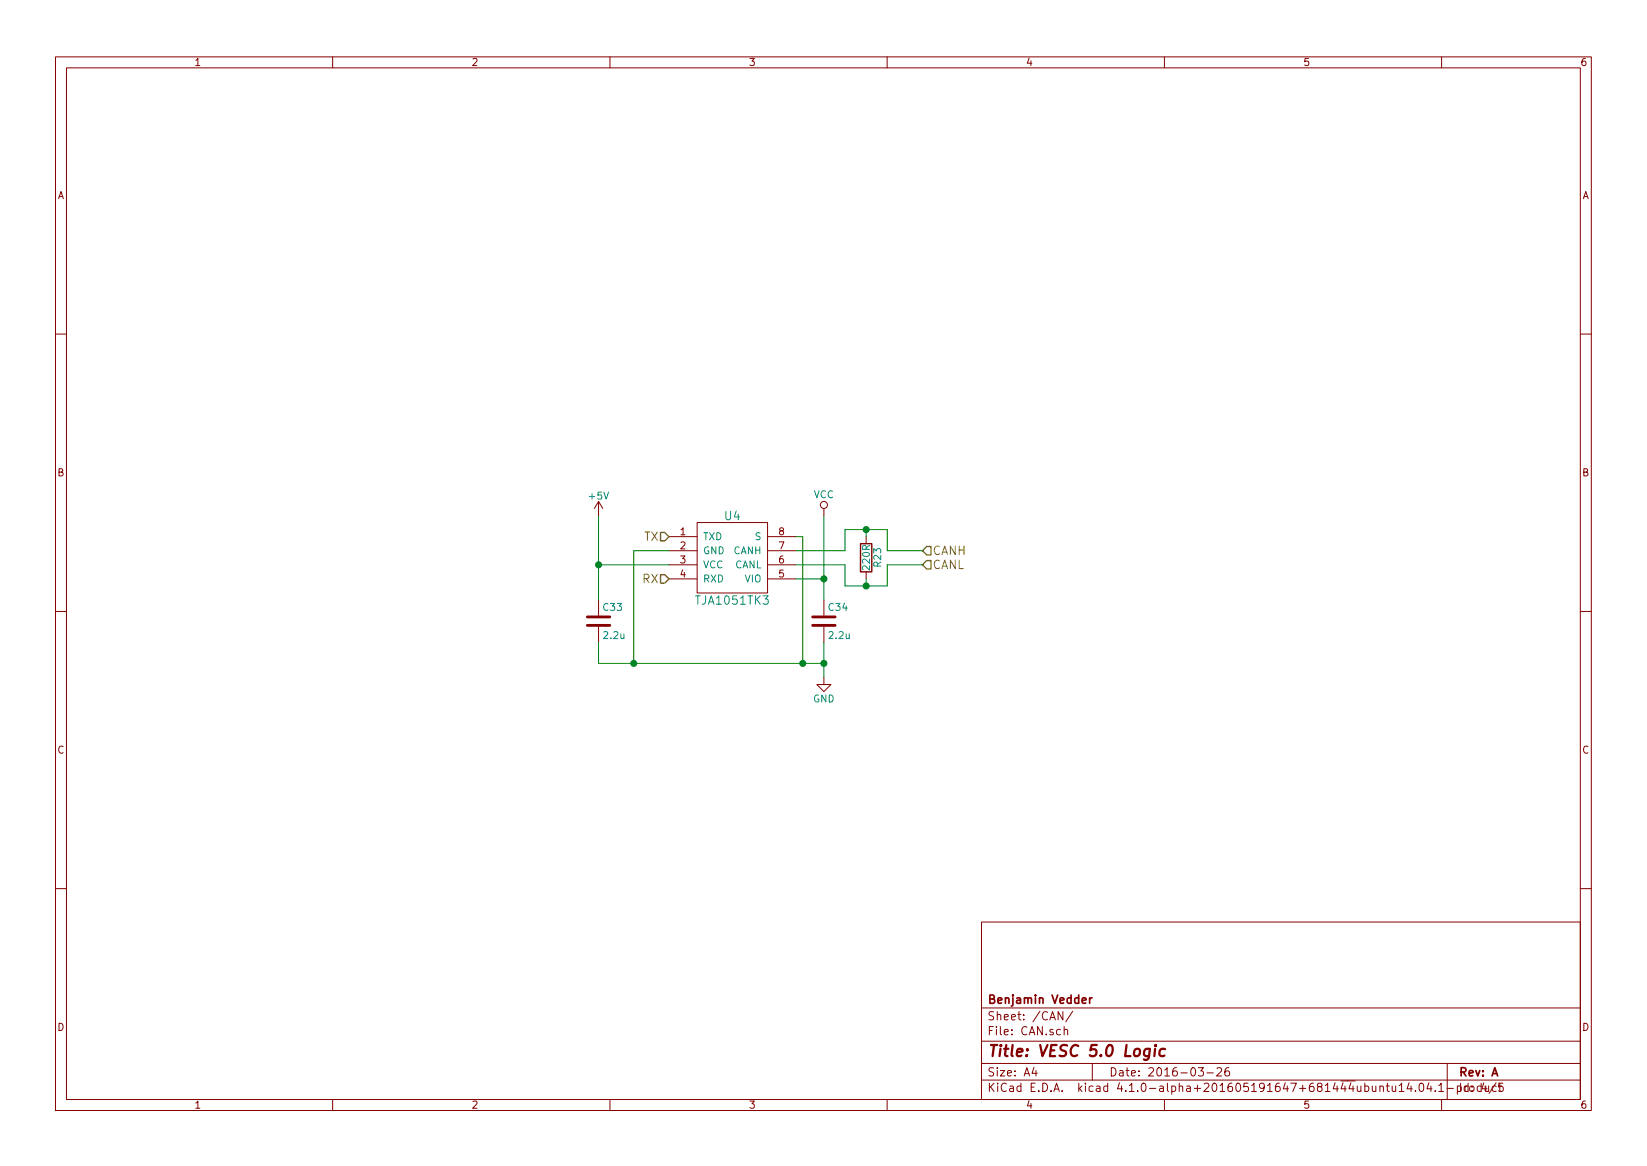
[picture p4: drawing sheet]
<svg xmlns="http://www.w3.org/2000/svg" width="297mm" height="210mm" viewBox="0 0 297 210" stroke-linecap="round" stroke-linejoin="round" font-family="sans-serif">
<g fill="none" stroke="#840000" stroke-width=".18">
<path d="M10 10.3h277v189.9h-277zM12 12.2h273v186.1h-273zM60 10.3v1.9M110 10.3v1.9M160 10.3v1.9M210 10.3v1.9M260 10.3v1.9M10 60.2h2M285 60.2h2M107.9 90.4v2.6M107.9 90.4l-.7 1.3M107.9 90.4l.8 1.3"/>
<path d="M120.6 96.8h5.1M120.6 99.3h5.1M125.7 94.2h12.7v12.7h-12.7zM138.4 96.8h5.1M138.4 99.3h5.1M148.6 91.7v1.3M156.2 96.8v1.2M10 110.3h2M107.9 108.2v2.8M107.9 113v2.8M120.6 101.8h5.1M120.6 104.4h5.1"/>
<path d="M138.4 101.8h5.1M138.4 104.4h5.1M148.6 108.2v2.8M148.6 113v2.8M156.2 103.1v1.3M285 110.3h2M148.6 122.2v1.2h1.3l-1.3 1.3-1.3-1.3h1.3M10 160.2h2M177 166.3h108v32h-108zM285 160.2h2M60 198.3v1.9M110 198.3v1.9"/>
<path d="M160 198.3v1.9M177 194.8h108M177 191.8h108M177 187.8h108M177 181.8h108M186.5 192.5l-.4 1h1M186.8 193v1M191.7 182.4v1.5l-.9-1.5v1.5M191.9 185.7h.1a.37 .37 0 0 1 .6 .1v.8M191.9 185.1v1.5M193.5 182.3l-1.3 2M197 191.8v3"/>
<path d="M210 198.3v1.9M216.1 192.5h.9l-.4 .6 .4 .1v.7l-.2 .1-.7-.1M217.7 193.5h1.1M219.5 192.7l.2-.2h.3l.3 .2v.3v.2l-.9 .8h.9M221.6 192.5a.59 .59 0 0 0-.7 .7l.1 .7 .2 .1 .5-.1 .1-.5-.2-.2-.4-.1-.3 .3M252.3 195.8l.5-.5v1.5M252.3 196.8h.9M254.1 195.2l-.3 1.1h.9M254.5 195.8v1M255.3 196.7v.1M256.1 195.5l.3-.2a.94 .94 0 0 1 0 1.5l-.4-.3-.1-.6zM257.7 195.2l-.3 1.1h.9"/>
<path d="M258.1 195.8v1M258.9 196.7v.1M259.5 195.8l.4-.5v1.5M259.5 196.8h.8M260 198.3v1.9M261 196.3h1.1M261 191.8v6.5M269.8 195.2l-1.2 2M269.8 195.9l-.4-.1-.3 .3 .1 .6 .2 .1 .4-.1M270.3 195.8h.5M270.5 195.3v1.3l.3 .2M271 195.3h-.7v.7l.2-.1 .5 .1 .1 .2-.1 .5-.2 .1-.5-.1"/>
<circle cx="148.6" cy="91.1" r=".63"/>
</g>
<path d="M207.4 189.2a.68 .68 0 0 0-1 .3v.8l.3 .1 .5-.1M207.4 189.1l-.2 1.6a.6 .6 0 0 1-.9 .3M208.3 189.1l-.1 1.3M208.4 188.4l-.1 .1 .1 .1v-.2v.2M210.1 189.2a.68 .68 0 0 0-1 .3v.8l.3 .1 .6-.1" fill="none" stroke="#840000" stroke-width=".41"/>
<path d="M196.5 179.9v1M197 179.9l-.5 .3M195.2 180.4l.7-.1-.1-.3-.4-.1-.2 .2v.7h.6" fill="none" stroke="#840000" stroke-width=".3"/>
<path d="M105.9 112.8h4.1M105.9 111.2h4.1M146.6 112.8h4M146.6 111.2h4" fill="none" stroke="#840000" stroke-width=".51"/>
<path d="M119.1 96h.8l.7 .8-.7 .7h-.8zM167.1 98.5h.8v1.6h-.8l-.7-.8zM119.1 103.6h.8l.7 .8-.7 .8h-.8zM167.1 101.1h.8v1.5h-.8l-.7-.8z" fill="none" stroke="#848400" stroke-width=".25"/>
<path d="M107.9 93v15.2M120.6 99.3h-6.3v20.3M143.5 99.3h8.9v-3.8h7.6v3.8h6.4M143.5 96.8h1.3v22.8M148.6 93v15.2M156.2 95.5v1.3M107.9 101.8h12.7M107.9 115.8v3.8h40.7M143.5 104.4h5.1M143.5 101.8h8.9v3.9h7.6v-3.9h6.4M148.6 115.8v6.4M156.2 104.4v1.3" fill="none" stroke="#008400" stroke-width=".18"/>
<path d="M155.2 98h2v5.1h-2z" fill="none" stroke="#840000" stroke-width=".25"/>
<g fill="#008400" stroke="#008400" stroke-width=".25">
<circle cx="156.2" cy="95.5" r=".51"/>
<circle cx="156.2" cy="105.7" r=".51"/>
<circle cx="114.3" cy="119.6" r=".51"/>
<circle cx="108" cy="101.8" r=".51"/>
<circle cx="148.6" cy="119.6" r=".51"/>
<circle cx="148.6" cy="104.4" r=".51"/>
<circle cx="144.8" cy="119.6" r=".51"/>
</g>
<text font-size="2.8" fill="#840000" x="178" y="190.5">Title: VESC 5.0 Logic</text>
<g font-size="2.1" fill="#008484">
<text x="130.7" y="93.8">U4</text>
<text x="125.7" y="109">TJA1051TK3</text>
</g>
<g font-size="2.1" fill="#848400">
<text x="116.2" y="97.5">TX</text>
<text x="168.1" y="100.1">CANH</text>
<text x="115.9" y="105.2">RX</text>
<text x="168.1" y="102.6">CANL</text>
</g>
<g font-size="2.1" fill="#840000">
<text x="178" y="184">Sheet: /CAN/</text>
<text x="178" y="181">Benjamin Vedder</text>
<text x="178" y="186.7">File: CAN.sch</text>
<text x="178" y="196.9">KiCad E.D.A. kicad 4.1.0-alpha+201605191647+681444ubuntu14.04.1-product</text>
<text x="178" y="194.1">Size: A4</text>
<text x="200" y="194.1">Date: 2016-03-26</text>
<text x="263" y="194.1">Rev: A</text>
<text x="263" y="196.9">Id: 4/5</text>
</g>
<g font-size="1.8" fill="#840000">
<text x="35" y="11.9">1</text>
<text x="85" y="11.9">2</text>
<text x="135" y="11.9">3</text>
<text x="185" y="11.9">4</text>
<text x="235" y="11.9">5</text>
<text x="285" y="11.9">6</text>
<text x="10.4" y="35.9">A</text>
<text x="285.4" y="35.9">A</text>
<text x="10.4" y="85.9">B</text>
<text x="285.4" y="85.9">B</text>
<text x="122.7" y="96.5">1</text>
<text x="122.7" y="99.1">2</text>
<text x="122.7" y="101.6">3</text>
<text x="140.5" y="101.6">6</text>
<text x="140.5" y="99.1">7</text>
<text x="140.5" y="96.5">8</text>
<text x="122.7" y="104.1">4</text>
<text x="140.5" y="104.1">5</text>
<text x="10.4" y="135.9">C</text>
<text x="285.4" y="135.9">C</text>
<text x="10.4" y="185.9">D</text>
<text x="285.4" y="185.9">D</text>
<text x="35" y="199.9">1</text>
<text x="85" y="199.9">2</text>
<text x="135" y="199.9">3</text>
<text x="185" y="199.9">4</text>
<text x="235" y="199.9">5</text>
<text x="285" y="199.9">6</text>
</g>
<g font-size="1.8" fill="#008484">
<text x="146.7" y="89.8">VCC</text>
<text x="106.3" y="90.1">+5V</text>
<text x="126.7" y="97.4">TXD</text>
<text x="126.7" y="99.9">GND</text>
<text x="132.3" y="99.9">CANH</text>
<text x="136.2" y="97.4">S</text>
<text x="126.7" y="102.5">VCC</text>
<text x="126.7" y="105">RXD</text>
<text x="132.5" y="102.5">CANL</text>
<text x="134.4" y="105">VIO</text>
<text x="156.9" y="102.7" transform="rotate(-90 156.9 102.7)">220R</text>
<text x="158.9" y="102.2" transform="rotate(-90 158.9 102.2)">R23</text>
<text x="108.9" y="110.2">C33</text>
<text x="149.5" y="110.2">C34</text>
<text x="109" y="115.2">2.2u</text>
<text x="149.6" y="115.2">2.2u</text>
<text x="146.6" y="126.7">GND</text>
</g>
</svg>
